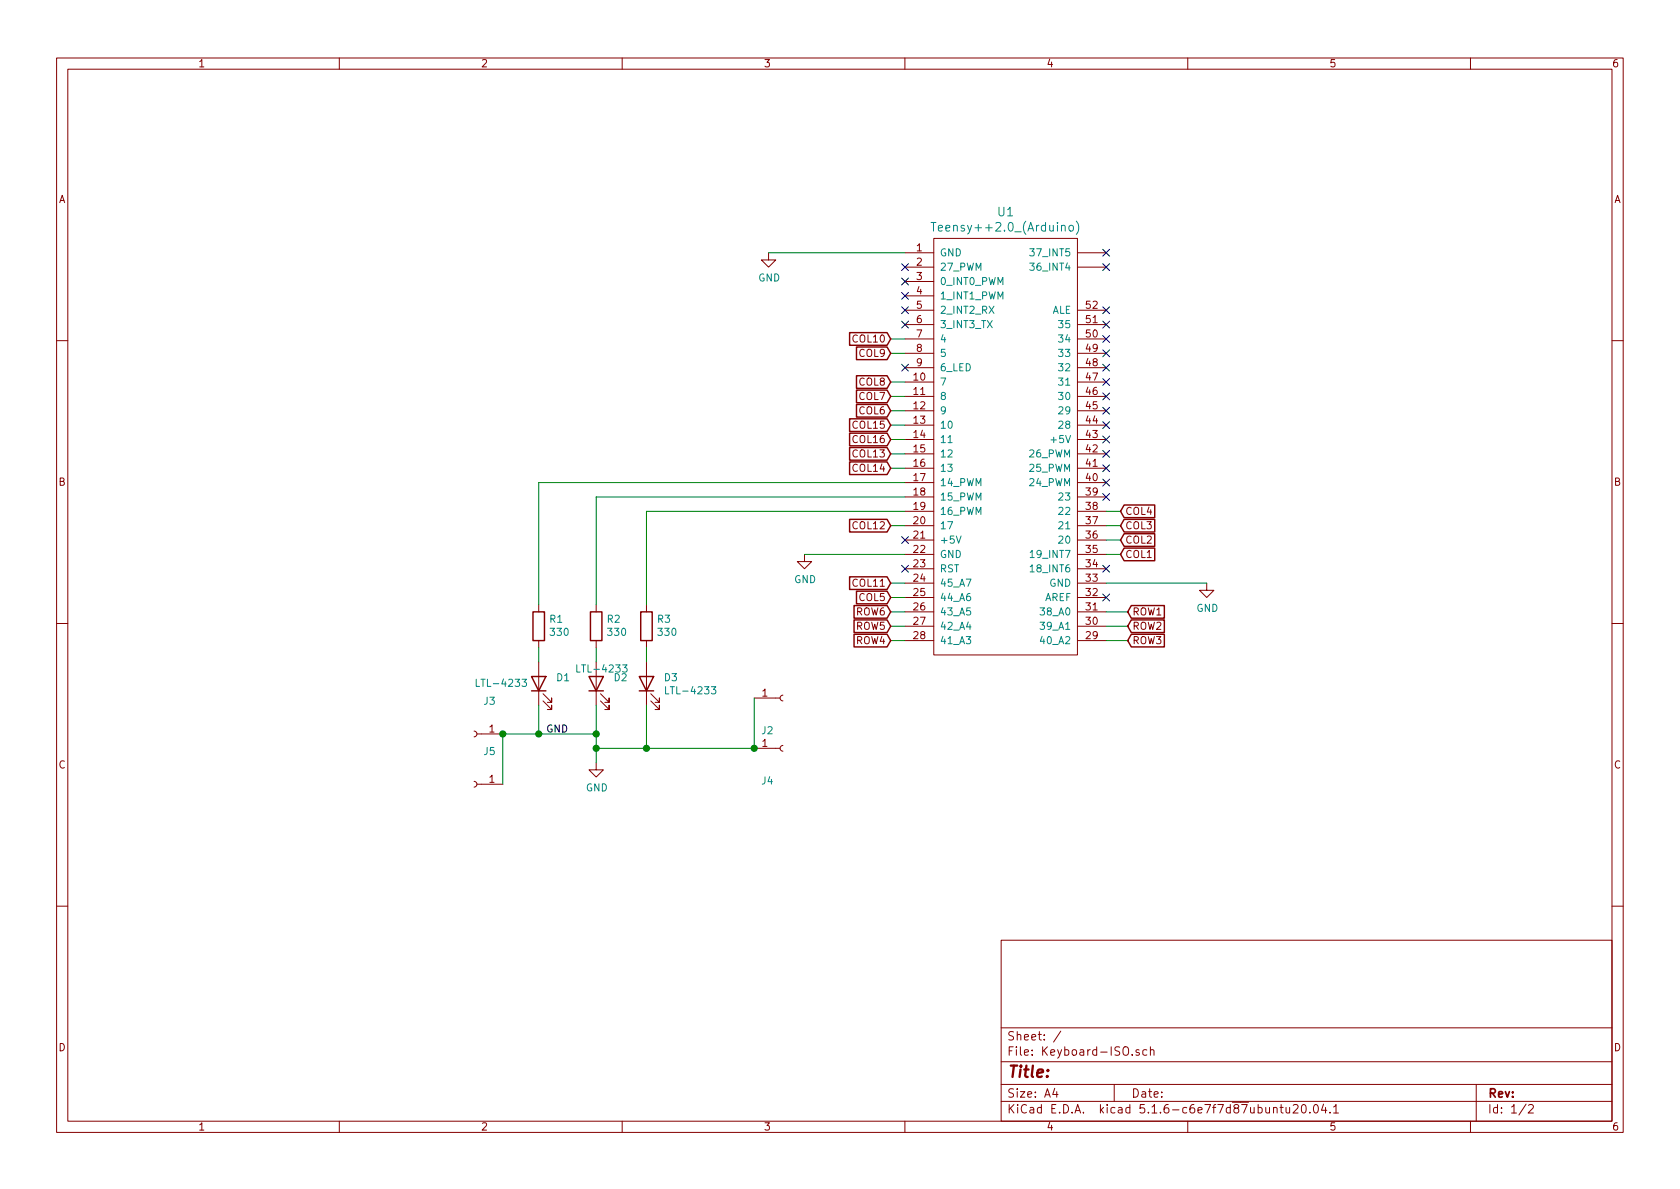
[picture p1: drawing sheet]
EESchema Schematic File Version 4
EELAYER 30 0
EELAYER END
$Descr A4 11693 8268
encoding utf-8
Sheet 1 2
Title ""
Date ""
Rev ""
Comp ""
Comment1 ""
Comment2 ""
Comment3 ""
Comment4 ""
$EndDescr
$Sheet
S -150 8850 12450 11400
U 5F1E1773
F0 "matrix" 50
F1 "matrix.sch" 50
$EndSheet
Text GLabel 7850 4250 2    50   Input ~ 0
ROW1
Text GLabel 7850 4350 2    50   Input ~ 0
ROW2
Text GLabel 7850 4450 2    50   Input ~ 0
ROW3
Text GLabel 6200 4250 0    50   Input ~ 0
ROW6
Text GLabel 7800 3850 2    50   Input ~ 0
COL1
Text GLabel 7800 3750 2    50   Input ~ 0
COL2
Text GLabel 7800 3650 2    50   Input ~ 0
COL3
Text GLabel 7800 3550 2    50   Input ~ 0
COL4
Text GLabel 6200 4150 0    50   Input ~ 0
COL5
Text GLabel 6200 2850 0    50   Input ~ 0
COL6
Text GLabel 6200 2750 0    50   Input ~ 0
COL7
Text GLabel 6200 2650 0    50   Input ~ 0
COL8
Text GLabel 6200 2450 0    50   Input ~ 0
COL9
Text GLabel 6200 2350 0    50   Input ~ 0
COL10
Text GLabel 6200 4050 0    50   Input ~ 0
COL11
Text GLabel 6200 3650 0    50   Input ~ 0
COL12
Text GLabel 6200 3150 0    50   Input ~ 0
COL13
Text GLabel 6200 3250 0    50   Input ~ 0
COL14
Text GLabel 6200 2950 0    50   Input ~ 0
COL15
Text GLabel 6200 4350 0    50   Input ~ 0
ROW5
Wire Wire Line
	6300 2950 6200 2950
Wire Wire Line
	6300 3250 6200 3250
Wire Wire Line
	6300 3150 6200 3150
Wire Wire Line
	6300 3650 6200 3650
Wire Wire Line
	6300 4050 6200 4050
Wire Wire Line
	6300 2350 6200 2350
Wire Wire Line
	6300 2450 6200 2450
Wire Wire Line
	6300 2650 6200 2650
Wire Wire Line
	6300 2750 6200 2750
Wire Wire Line
	6300 2850 6200 2850
Wire Wire Line
	6300 4250 6200 4250
Wire Wire Line
	6300 4150 6200 4150
Wire Wire Line
	6300 4350 6200 4350
Wire Wire Line
	7700 3550 7800 3550
Wire Wire Line
	6300 4450 6200 4450
Wire Wire Line
	7700 3650 7800 3650
Wire Wire Line
	7700 3750 7800 3750
Wire Wire Line
	7700 3850 7800 3850
Wire Wire Line
	4150 5200 4150 5100
$Comp
L Connector:Conn_01x01_Female J3
U 1 1
P 3300 5100
F 0 "J3" H 3192 4875 50  0000 C CNN
F 1 "Conn_01x01_Female" H 3192 4966 50  0001 C CNN
F 2 "MountingHole:MountingHole_4.5mm_Pad" H 3300 5100 50  0001 C CNN
F 3 "~" H 3300 5100 50  0001 C CNN
	1    3300 5100
	-1   0    0    1   
$EndComp
Wire Wire Line
	3500 5100 3750 5100
Connection ~ 4150 5100
Wire Wire Line
	4150 5100 4150 4900
$Comp
L Connector:Conn_01x01_Female J5
U 1 1
P 3300 5450
F 0 "J5" H 3192 5225 50  0000 C CNN
F 1 "Conn_01x01_Female" H 3192 5316 50  0001 C CNN
F 2 "MountingHole:MountingHole_4.5mm_Pad" H 3300 5450 50  0001 C CNN
F 3 "~" H 3300 5450 50  0001 C CNN
	1    3300 5450
	-1   0    0    1   
$EndComp
$Comp
L Connector:Conn_01x01_Female J4
U 1 1
P 5450 5200
F 0 "J4" H 5342 4975 50  0000 C CNN
F 1 "Conn_01x01_Female" H 5342 5066 50  0001 C CNN
F 2 "MountingHole:MountingHole_4.5mm_Pad" H 5450 5200 50  0001 C CNN
F 3 "~" H 5450 5200 50  0001 C CNN
	1    5450 5200
	1    0    0    -1  
$EndComp
$Comp
L Connector:Conn_01x01_Female J2
U 1 1
P 5450 4850
F 0 "J2" H 5342 4625 50  0000 C CNN
F 1 "Conn_01x01_Female" H 5342 4716 50  0001 C CNN
F 2 "MountingHole:MountingHole_4.5mm_Pad" H 5450 4850 50  0001 C CNN
F 3 "~" H 5450 4850 50  0001 C CNN
	1    5450 4850
	1    0    0    -1  
$EndComp
Wire Wire Line
	5250 4850 5250 5200
Connection ~ 5250 5200
Wire Wire Line
	4150 5200 4500 5200
Wire Wire Line
	3500 5450 3500 5100
Connection ~ 3500 5100
Text GLabel 6200 3050 0    50   Input ~ 0
COL16
Wire Wire Line
	6300 3050 6200 3050
Text Label 3800 5100 0    50   ~ 0
GND
Wire Wire Line
	3750 5100 3750 4900
Connection ~ 3750 5100
Wire Wire Line
	3750 5100 4150 5100
Wire Wire Line
	4500 5200 4500 4900
Connection ~ 4500 5200
Wire Wire Line
	4500 5200 5250 5200
$Comp
L Device:R R1
U 1 1
P 3750 4350
F 0 "R1" H 3680 4304 50  0000 R CNN
F 1 "330" H 3680 4395 50  0000 R CNN
F 2 "Resistor_THT:R_Axial_DIN0204_L3.6mm_D1.6mm_P5.08mm_Horizontal" V 3680 4350 50  0001 C CNN
F 3 "~" H 3750 4350 50  0001 C CNN
	1    3750 4350
	-1   0    0    1   
$EndComp
$Comp
L Device:R R2
U 1 1
P 4150 4350
F 0 "R2" H 4080 4304 50  0000 R CNN
F 1 "330" H 4080 4395 50  0000 R CNN
F 2 "Resistor_THT:R_Axial_DIN0204_L3.6mm_D1.6mm_P5.08mm_Horizontal" V 4080 4350 50  0001 C CNN
F 3 "~" H 4150 4350 50  0001 C CNN
	1    4150 4350
	-1   0    0    1   
$EndComp
$Comp
L Device:R R3
U 1 1
P 4500 4350
F 0 "R3" H 4430 4304 50  0000 R CNN
F 1 "330" H 4430 4395 50  0000 R CNN
F 2 "Resistor_THT:R_Axial_DIN0204_L3.6mm_D1.6mm_P5.08mm_Horizontal" V 4430 4350 50  0001 C CNN
F 3 "~" H 4500 4350 50  0001 C CNN
	1    4500 4350
	-1   0    0    1   
$EndComp
Wire Wire Line
	7700 4250 7850 4250
Wire Wire Line
	7700 4350 7850 4350
Text GLabel 6200 4450 0    50   Input ~ 0
ROW4
$Comp
L Device:LED D1
U 1 1
P 3750 4750
F 0 "D1" V 3789 4632 50  0000 R CNN
F 1 "LTL-4233 " V 3750 5200 50  0000 R CNN
F 2 "Diode_THT:D_5KPW_P7.62mm_Vertical_AnodeUp" H 3750 4750 50  0001 C CNN
F 3 "~" H 3750 4750 50  0001 C CNN
	1    3750 4750
	0    -1   -1   0   
$EndComp
$Comp
L Device:LED D2
U 1 1
P 4150 4750
F 0 "D2" V 4189 4632 50  0000 R CNN
F 1 "LTL-4233 " V 4250 4900 50  0000 R CNN
F 2 "Diode_THT:D_5KPW_P7.62mm_Vertical_AnodeUp" H 4150 4750 50  0001 C CNN
F 3 "~" H 4150 4750 50  0001 C CNN
	1    4150 4750
	0    -1   -1   0   
$EndComp
$Comp
L Device:LED D3
U 1 1
P 4500 4750
F 0 "D3" V 4539 4632 50  0000 R CNN
F 1 "LTL-4233 " V 4448 4632 50  0000 R CNN
F 2 "Diode_THT:D_5KPW_P7.62mm_Vertical_AnodeUp" H 4500 4750 50  0001 C CNN
F 3 "~" H 4500 4750 50  0001 C CNN
	1    4500 4750
	0    -1   -1   0   
$EndComp
Wire Wire Line
	3750 4500 3750 4600
Wire Wire Line
	4150 4500 4150 4600
Wire Wire Line
	4500 4500 4500 4600
$Comp
L power:GND #PWR02
U 1 1
P 5350 1750
F 0 "#PWR02" H 5350 1500 50  0001 C CNN
F 1 "GND" H 5355 1577 50  0000 C CNN
F 2 "" H 5350 1750 50  0001 C CNN
F 3 "" H 5350 1750 50  0001 C CNN
	1    5350 1750
	1    0    0    -1  
$EndComp
Wire Wire Line
	6300 1750 5350 1750
$Comp
L power:GND #PWR04
U 1 1
P 8400 4050
F 0 "#PWR04" H 8400 3800 50  0001 C CNN
F 1 "GND" H 8405 3877 50  0000 C CNN
F 2 "" H 8400 4050 50  0001 C CNN
F 3 "" H 8400 4050 50  0001 C CNN
	1    8400 4050
	1    0    0    -1  
$EndComp
$Comp
L power:GND #PWR03
U 1 1
P 5600 3850
F 0 "#PWR03" H 5600 3600 50  0001 C CNN
F 1 "GND" H 5605 3677 50  0000 C CNN
F 2 "" H 5600 3850 50  0001 C CNN
F 3 "" H 5600 3850 50  0001 C CNN
	1    5600 3850
	1    0    0    -1  
$EndComp
$Comp
L power:GND #PWR01
U 1 1
P 4150 5300
F 0 "#PWR01" H 4150 5050 50  0001 C CNN
F 1 "GND" H 4155 5127 50  0000 C CNN
F 2 "" H 4150 5300 50  0001 C CNN
F 3 "" H 4150 5300 50  0001 C CNN
	1    4150 5300
	1    0    0    -1  
$EndComp
Wire Wire Line
	4150 5300 4150 5200
Connection ~ 4150 5200
$Comp
L Teensy:Teensy++2.0_(Arduino) U1
U 1 1
P 7000 3100
F 0 "U1" H 7000 4737 60  0000 C CNN
F 1 "Teensy++2.0_(Arduino)" H 7000 4631 60  0000 C CNN
F 2 "Teensy:Teensy2.0-pins-headers" H 7100 2450 60  0001 C CNN
F 3 "" H 7100 2450 60  0000 C CNN
	1    7000 3100
	1    0    0    -1  
$EndComp
Wire Wire Line
	6300 3350 3750 3350
Wire Wire Line
	3750 3350 3750 4200
Wire Wire Line
	6300 3450 4150 3450
Wire Wire Line
	4150 3450 4150 4200
Wire Wire Line
	6300 3550 4500 3550
Wire Wire Line
	4500 3550 4500 4200
Wire Wire Line
	5600 3850 6300 3850
Wire Wire Line
	7700 4050 8400 4050
Wire Wire Line
	7700 4450 7850 4450
NoConn ~ 7700 3150
NoConn ~ 7700 3250
NoConn ~ 7700 3350
NoConn ~ 7700 3050
NoConn ~ 6300 3750
NoConn ~ 7700 4150
NoConn ~ 6300 2550
NoConn ~ 7700 2150
NoConn ~ 6300 1850
NoConn ~ 6300 1950
NoConn ~ 6300 2050
NoConn ~ 6300 2150
NoConn ~ 6300 2250
NoConn ~ 7700 1750
NoConn ~ 7700 1850
NoConn ~ 7700 3950
NoConn ~ 6300 3950
NoConn ~ 7700 3450
NoConn ~ 7700 2250
NoConn ~ 7700 2350
NoConn ~ 7700 2450
NoConn ~ 7700 2550
NoConn ~ 7700 2650
NoConn ~ 7700 2750
NoConn ~ 7700 2850
NoConn ~ 7700 2950
$EndSCHEMATC
